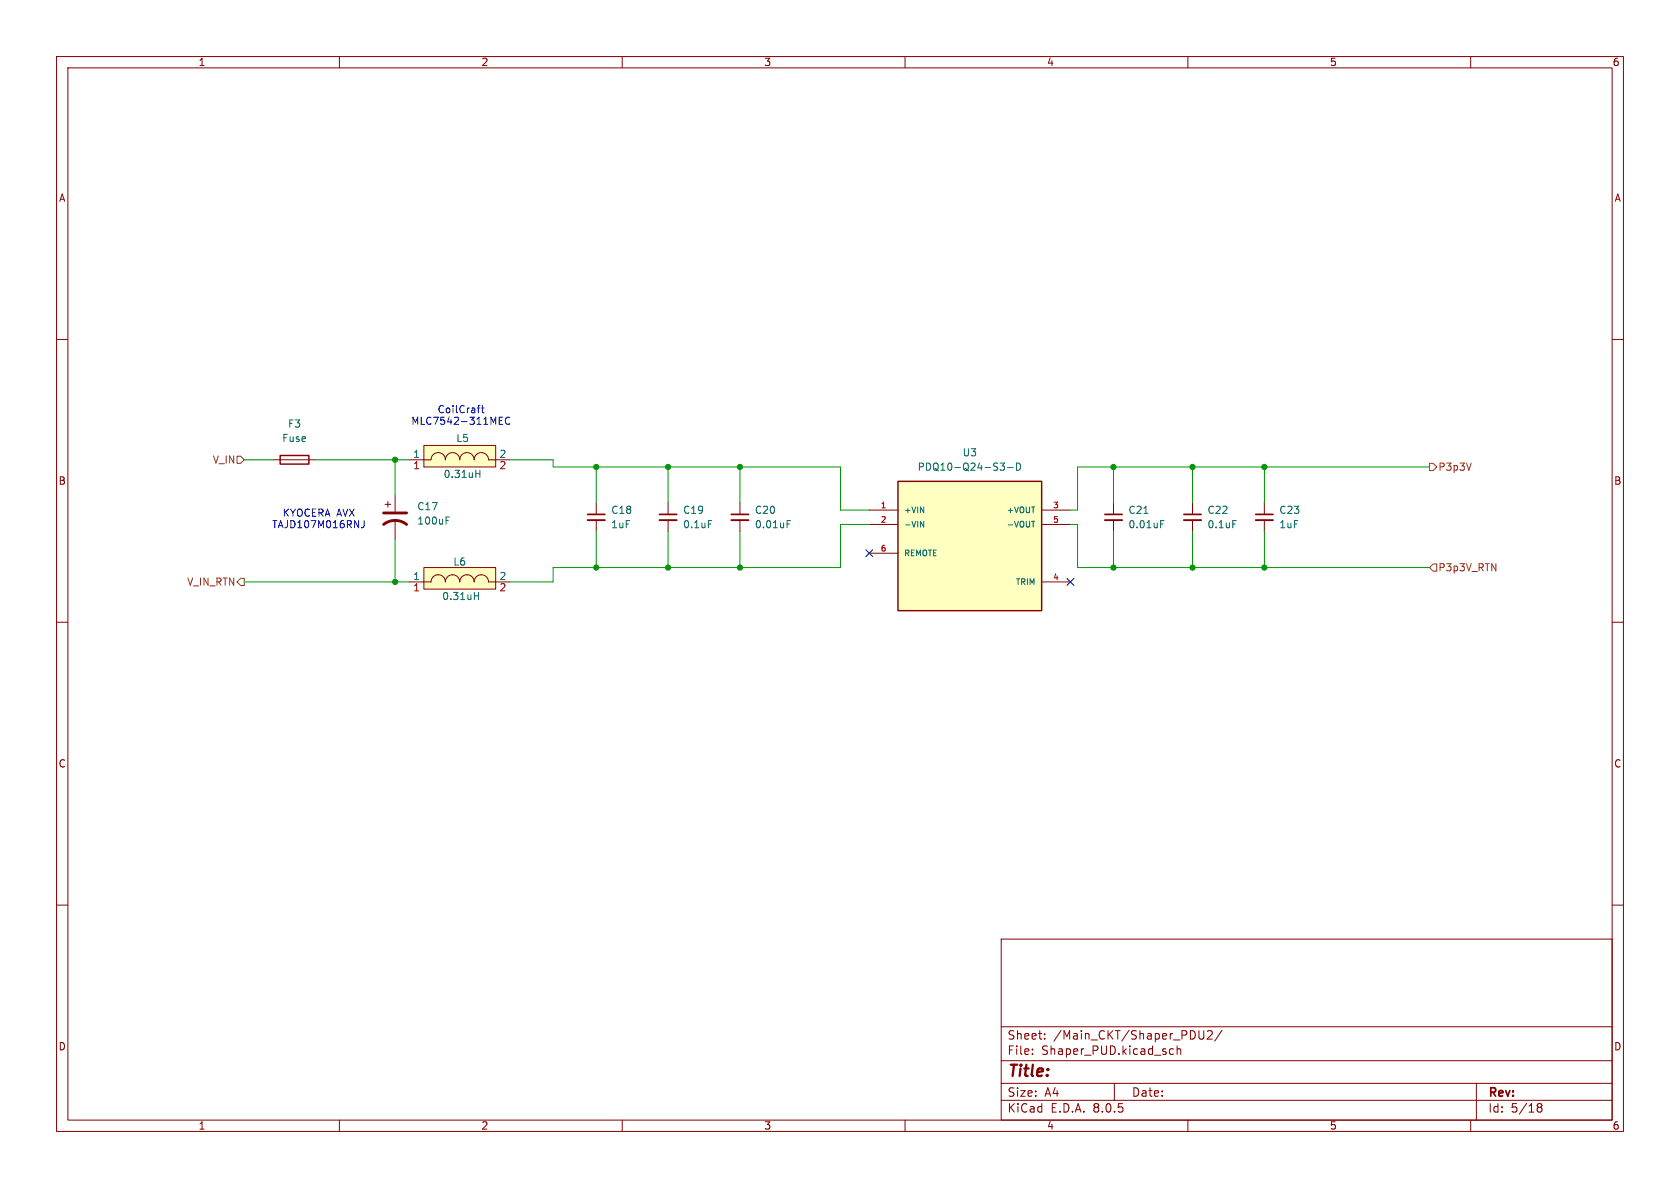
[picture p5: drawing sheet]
<svg xmlns="http://www.w3.org/2000/svg" width="297mm" height="210mm" viewBox="0 0 297 210" stroke-linecap="round" stroke-linejoin="round" font-family="sans-serif">
<g fill="none" stroke="#840000" stroke-width=".18">
<path d="M10 10h277v190h-277zM12 12h273v186h-273zM60 10v2M110 10v2M160 10v2M210 10v2M260 10v2M10 60h2M285 60h2M10 110h2M285 110h2M10 160h2"/>
<path d="M285 160h2M177 166h108v32h-108zM60 198v2M110 198v2M160 198v2M177 194.5h108M177 191.5h108M177 187.5h108M177 181.5h108M182.5 186.3v.1M182.5 185.5v.1M184.7 183.6v.1"/>
<path d="M184.7 182.8v.1M197 191.5v3M206.8 186.3l.2 .1 .5-.1M207.5 185.5l-.5-.1-.2 .1M208.1 185.5l.2-.1 .4 .1v.9M208.1 184.9v1.5M210 198v2M212.8 182.2l-.1 1.4-.2 .1-.5-.1M213.5 182.3l.5-.1 .2 .1 .1 .3-.9 1.1h.9M216 182.1l-1.3 2M260 198v2M261 191.5v6.5"/>
<path d="M271.7 195.5l.3 .2M271.7 195.4l.3-.3 .5 .1 .1 .3-.3 .2M272 195.7h.3M272 195.7l-.3 .3M272.3 195.7l.3 .3-.1 .5-.5 .1-.3-.3"/>
</g>
<path d="M74.9 78.7h12.7v3.9h-12.7z" fill="#ffffc2"/>
<path d="M74.9 78.7h12.7v3.9h-12.7zM48.3 81.3h7.6M72.4 81.3h3.8a1.27 1.27 0 0 1 1.3-1.3 1.27 1.27 0 0 1 1.2 1.3 1.27 1.27 0 0 1 1.3-1.3 1.27 1.27 0 0 1 1.3 1.3 1.27 1.27 0 0 1 1.2-1.3 1.27 1.27 0 0 1 1.3 1.3 1.27 1.27 0 0 1 1.3-1.3 1.27 1.27 0 0 1 1.3 1.3h3.8M118.1 88.9v2M118.1 91.9v2.1" fill="none" stroke="#840000" stroke-width=".18"/>
<path d="M84.1 83.7h.7M84.8 83.1v1.3M125.2 92h.6" fill="none" stroke="#006464" stroke-width=".18"/>
<path d="M116.6 91.9h3" fill="none" stroke="#840000" stroke-width=".33"/>
<path d="M116.6 90.9h3" fill="none" stroke="#840000" stroke-width=".3"/>
<path d="M49.5 80.5h5.1v1.5h-5.1z" fill="none" stroke="#840000" stroke-width=".25"/>
<path d="M74.9 100.3h12.7v3.8h-12.7z" fill="#ffffc2"/>
<path d="M68.1 89.2h1M68.6 88.6v1.1M69.8 87.6v2.8M69.8 91.9v3.4M105.4 88.9v2M105.4 91.9v2.1M196.8 88.9v2M196.8 91.9v2.1M72.4 102.9h3.8a1.27 1.27 0 0 1 1.3-1.3 1.27 1.27 0 0 1 1.2 1.3 1.27 1.27 0 0 1 1.3-1.3 1.27 1.27 0 0 1 1.3 1.3 1.27 1.27 0 0 1 1.2-1.3 1.27 1.27 0 0 1 1.3 1.3 1.27 1.27 0 0 1 1.3-1.3 1.27 1.27 0 0 1 1.3 1.3h3.8M74.9 100.3h12.7v3.8h-12.7z" fill="none" stroke="#840000" stroke-width=".18"/>
<path d="M78.9 92h.4M78.9 91.4h.6M202.2 90.8h.7M205.2 92.6h.4M205.2 92h.6M83.9 105.3h.7M84.6 104.7v1.3" fill="none" stroke="#006464" stroke-width=".18"/>
<path d="M103.9 91.9h3M195.3 91.9h3.1" fill="none" stroke="#840000" stroke-width=".33"/>
<path d="M103.9 90.9h3M195.3 90.9h3.1" fill="none" stroke="#840000" stroke-width=".3"/>
<path d="M67.8 92.7a3.3 3.3 0 0 1 4.1 0M67.8 90.7h4.1" fill="none" stroke="#840000" stroke-width=".51"/>
<path d="M158.7 85.1h25.4v22.9h-25.4z" fill="#ffffc2"/>
<path d="M158.7 85.1h25.4v22.9h-25.4z" fill="none" stroke="#840000" stroke-width=".25"/>
<path d="M130.8 88.9v2M130.8 91.9v2.1M153.7 90.2h5M153.7 92.7h5M153.7 97.8h5M184.1 90.2h5.1M184.1 92.7h5.1M210.8 88.9v2M210.8 91.9v2.1M223.5 88.9v2M223.5 91.9v2.1M184.1 102.9h5.1" fill="none" stroke="#840000" stroke-width=".18"/>
<path d="M139.1 92.6h.5M139.1 92h.7M162.7 92.2l.6 1v-1M176.8 81.9h.8l-.4 .4 .3 .2 .1 .4-.3 .2h-.3M178.1 82.6h1M179.7 81.9a.64 .64 0 0 1 .7 .6 .64 .64 0 0 1-.7 .6zM182.4 92.2h.5M217.9 92h.7" fill="none" stroke="#006464" stroke-width=".18"/>
<path d="M129.3 91.9h3M209.3 91.9h3M222 91.9h3" fill="none" stroke="#840000" stroke-width=".33"/>
<path d="M129.3 90.9h3M209.3 90.9h3M222 90.9h3" fill="none" stroke="#840000" stroke-width=".3"/>
<path d="M41.9 80.6h.6l.7 .7-.7 .6h-.6zM252.7 81.9h.7l.6 .7-.6 .6h-.7zM253.4 99.7h.6v1.3h-.6l-.7-.7zM260.1 81.9l-.4 1.2M42.5 102.2h.7v1.3h-.7l-.6-.6z" fill="none" stroke="#725600" stroke-width=".18"/>
<path d="M84.4 72.1h.5M84.9 71.7l-.3 .1M85.1 72.1h.5M85.3 71.7v1.1l.3 .2M88.2 74.3h.5M88.2 75h.7M88.2 73.7h.7M90.1 73.9a.6 .6 0 0 0-.8 .4 .6 .6 0 0 0 .6 .7l.2-.1M64.4 92v.9a.41 .41 0 0 1-.5 .4" fill="none" stroke="#0000c2" stroke-width=".18"/>
<g fill="none" stroke="#009600" stroke-width=".18">
<path d="M43.2 81.3h5.1M55.9 81.3h16.5M69.8 81.3v6.3M69.8 95.3v7.6M90.2 81.3h7.6v1.3h50.8v7.6h5.1M105.4 82.6v6.3M105.4 94v6.3M118.1 82.6v6.3M118.1 94v6.3M130.8 82.6v6.3M130.8 94v6.3M153.7 92.7h-5.1v7.6h-50.8v2.6h-7.6"/>
<path d="M189.2 92.7h1.3v7.6h62.2M196.8 82.6v6.3M196.8 94v6.3M210.8 82.6v6.3M210.8 94v6.3M223.5 82.6v6.3M223.5 94v6.3M252.7 82.6h-62.2v7.6h-1.3M43.2 102.9h29.2"/>
</g>
<path d="M153.1 97.2l1.2 1.2M154.3 97.2l-1.2 1.2M188.6 102.3l1.2 1.2M189.8 102.3l-1.2 1.2" fill="none" stroke="#000084" stroke-width=".18"/>
<g fill="#009600" stroke="#009600" stroke-width=".18">
<circle cx="69.8" cy="81.3" r=".46"/>
<circle cx="118.1" cy="82.6" r=".46"/>
<circle cx="130.8" cy="82.6" r=".46"/>
<circle cx="105.4" cy="82.6" r=".46"/>
<circle cx="69.8" cy="102.9" r=".46"/>
<circle cx="118.1" cy="100.3" r=".46"/>
<circle cx="105.4" cy="100.3" r=".46"/>
<circle cx="210.8" cy="100.3" r=".46"/>
<circle cx="196.8" cy="82.6" r=".46"/>
<circle cx="210.8" cy="82.6" r=".46"/>
<circle cx="130.8" cy="100.3" r=".46"/>
<circle cx="223.5" cy="82.6" r=".46"/>
<circle cx="196.8" cy="100.3" r=".46"/>
<circle cx="223.5" cy="100.3" r=".46"/>
</g>
<text font-size="2.8" fill="#840000" x="178" y="190.9">Title:</text>
<g font-size="2.1" fill="#840000">
<text x="178" y="184">Sheet:</text>
<text x="186.2" y="184">/Main_CKT/Shaper_PDU2/</text>
<text x="178" y="186.7">File:</text>
<text x="184.1" y="186.7">Shaper_PUD.kicad_sch</text>
<text x="178" y="196.9">KiCad</text>
<text x="178" y="194.1">Size:</text>
<text x="184.7" y="194.1">A4</text>
<text x="185.7" y="196.9">E.D.A.</text>
<text x="193.3" y="196.9">8.0.5</text>
<text x="200" y="194.1">Date:</text>
<text x="263" y="194.3">Rev:</text>
<text x="263" y="196.9">Id:</text>
<text x="267.1" y="196.9">5/18</text>
</g>
<g font-size="1.8" fill="#840000">
<text x="35" y="11.9">1</text>
<text x="85" y="11.9">2</text>
<text x="135" y="11.9">3</text>
<text x="185" y="11.9">4</text>
<text x="235" y="11.9">5</text>
<text x="285" y="11.9">6</text>
<text x="10.3" y="35.9">A</text>
<text x="285.3" y="35.9">A</text>
<text x="10.3" y="85.9">B</text>
<text x="285.3" y="85.9">B</text>
<text x="10.3" y="135.9">C</text>
<text x="285.3" y="135.9">C</text>
<text x="10.3" y="185.9">D</text>
<text x="285.3" y="185.9">D</text>
<text x="35" y="199.9">1</text>
<text x="85" y="199.9">2</text>
<text x="135" y="199.9">3</text>
<text x="185" y="199.9">4</text>
<text x="235" y="199.9">5</text>
<text x="285" y="199.9">6</text>
</g>
<g font-size="1.8" fill="#006464">
<text x="50.8" y="75.8">F3</text>
<text x="49.8" y="78.3">Fuse</text>
<text x="73" y="81">1</text>
<text x="80.6" y="78.3">L5</text>
<text x="162.1" y="83.4">PDQ10-Q24-S3-D</text>
<text x="170.1" y="80.9">U3</text>
<text x="78.3" y="84.7">0.31uH</text>
<text x="73.7" y="92.9">100uF</text>
<text x="73.7" y="90.4">C17</text>
<text x="108" y="93.6">1uF</text>
<text x="108" y="91">C18</text>
<text x="120.7" y="91">C19</text>
<text x="120.7" y="93.6">0.1uF</text>
<text x="133.4" y="93.6">0.01uF</text>
<text x="133.4" y="91">C20</text>
<text x="199.4" y="93.6">0.01uF</text>
<text x="199.4" y="91">C21</text>
<text x="213.4" y="91">C22</text>
<text x="213.4" y="93.6">0.1uF</text>
<text x="226.1" y="93.6">1uF</text>
<text x="226.1" y="91">C23</text>
<text x="80.1" y="100.2">L6</text>
<text x="73" y="102.6">1</text>
<text x="78.1" y="106.3">0.31uH</text>
</g>
<g font-size="1.8" fill="#0000c2">
<text x="72.6" y="75.3">MLC7542-311MEC</text>
<text x="77.3" y="73.3">CoilCraft</text>
<text x="48" y="93.6">TAJD107M016RNJ</text>
<text x="49.9" y="91.5">KYOCERA AVX</text>
</g>
<g font-size="1.8" fill="#725600">
<text x="37.5" y="82.1">V_IN</text>
<text x="254.2" y="83.4">P3p3V</text>
<text x="254.2" y="101.2">P3p3V_RTN</text>
<text x="33" y="103.7">V_IN_RTN</text>
</g>
<g font-size="1.8" fill="#a90000">
<text x="73" y="83.3">1</text>
<text x="88.2" y="81">2</text>
<text x="88.2" y="83.3">2</text>
<text x="73" y="104.9">1</text>
<text x="88.2" y="102.6">2</text>
<text x="88.2" y="104.9">2</text>
</g>
<g font-size="1.4" fill="#a90000">
<text x="155.6" y="89.9">1</text>
<text x="186.1" y="89.9">3</text>
<text x="155.6" y="92.5">2</text>
<text x="186.1" y="92.5">5</text>
<text x="155.6" y="97.5">6</text>
<text x="186.1" y="102.6">4</text>
</g>
<g font-size="1.4" fill="#006464">
<text x="159.8" y="90.9">+VIN</text>
<text x="159.8" y="93.4">-VIN</text>
<text x="177.8" y="90.9">+VOUT</text>
<text x="177.8" y="93.4">-VOUT</text>
<text x="159.8" y="98.5">REMOTE</text>
<text x="179.4" y="103.6">TRIM</text>
</g>
</svg>
